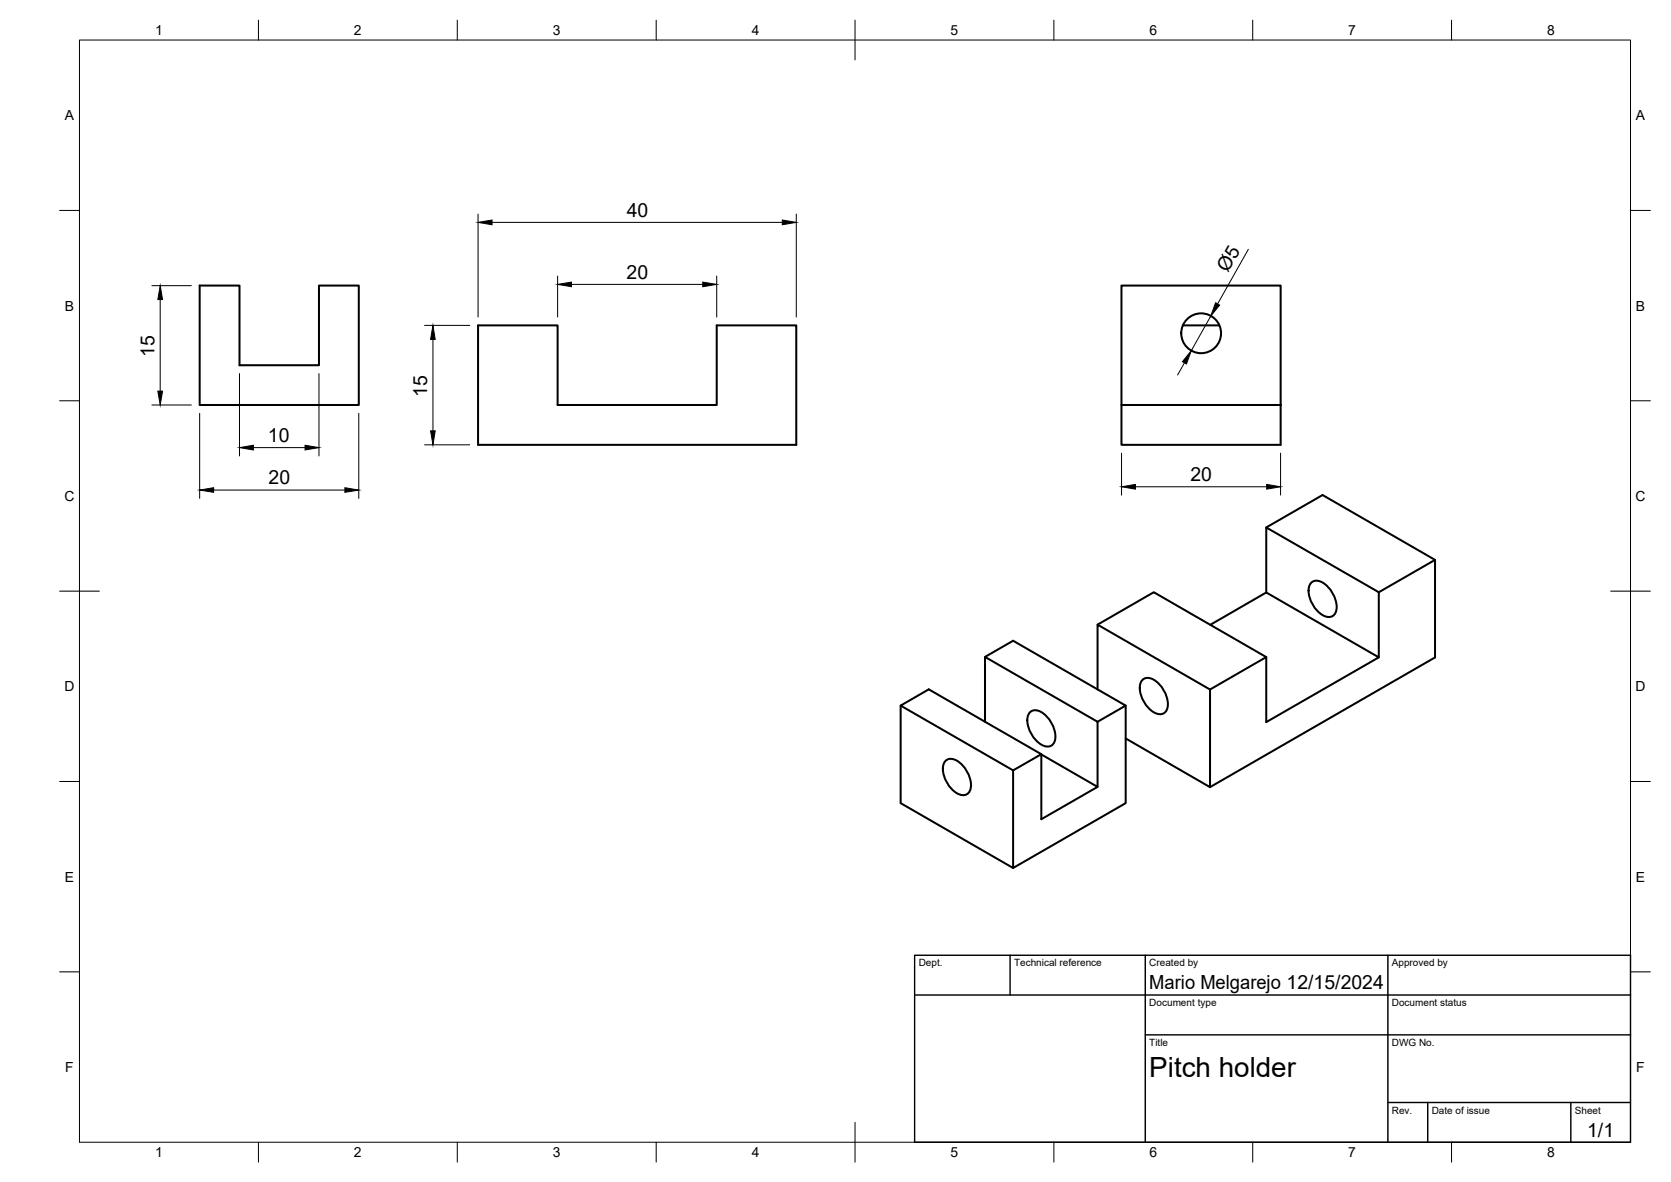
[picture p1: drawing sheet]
<svg xmlns="http://www.w3.org/2000/svg" width="420mm" height="297mm" viewBox="0 0 420 297" stroke-linecap="round" stroke-linejoin="round" font-family="sans-serif">
<!-- layer: Visible -->
<g fill="none" stroke="#000" stroke-width=".51">
<path d="M50.2 71.8h10v20h20v-20h10v30h-40zM282 71.8h40v30h-40zM120.2 81.8h20v20h40v-20h20v30h-80zM297.4 81.8h9.2M282 101.8v10h40v-10M318.4 132.6l14.1-8.2 28.3 16.3v24.5l-56.6 32.6M276 157l14.1-8.2 28.3 16.3M304.3 157l14.1-8.1 28.3 16.3-28.3 16.3v-16.4l-14.2 8.2M318.4 148.9v-16.3l28.3 16.2v16.4M329.6 146.5a2.54 2.54 0 0 1 3.6 .3 7 7 0 0 1 2.6 7.2 2.1 2.1 0 0 1-3.2 .6 7.5 7.5 0 0 1-3.5-6.9zM360.8 140.7l-14.1 8.1M226.5 177.3v24.5l28.2 16.3"/>
<path d="M247.7 165.1l7-4.1 28.3 16.3-7 4.1M258.9 179.1a2.54 2.54 0 0 1 3.6 .3 7 7 0 0 1 2.6 7.1 2.1 2.1 0 0 1-3.3 .6 7.5 7.5 0 0 1-3.4-6.9zM276 173.2v-16.2l28.2 16.3v24.5l-21.2-12.2M283 177.3v24.5l-28.3 16.3v-24.5M287.2 170.9a2.54 2.54 0 0 1 3.6 .4 7 7 0 0 1 2.6 7.1 2.1 2.1 0 0 1-3.3 .6 7.5 7.5 0 0 1-3.4-6.9zM237.7 191.3a2.54 2.54 0 0 1 3.5 .3 7 7 0 0 1 2.7 7.1 2.1 2.1 0 0 1-3.3 .6 7.5 7.5 0 0 1-3.5-6.9zM247.7 181.4v-16.3l28.3 16.3v16.3l-14.2-8.1M261.8 189.5l-7.1 4.1-28.2-16.3 7-4.1 28.3 16.3v16.4l14.2-8.2"/>
<circle cx="302" cy="83.8" r="5"/>
</g>
<!-- layer: BORDER -->
<g fill="none" stroke="#000" stroke-width=".25">
<path d="M20 10.1h390v276.9h-390zM65 5.1v5M115 5.1v5M165 5.1v5M215 5.1v10M265 5.1v5M315 5.1v5M365 5.1v5M15 52.9h5M410 52.9h5M15 100.7h5M410 100.7h5"/>
<path d="M15 148.6h10M405 148.6h10M15 196.4h5M410 196.4h5M15 244.2h5M410 244.2h5M65 287v5M115 287v5M165 287v5M215 282.1v9.9M265 287v5M315 287v5"/>
<path d="M365 287v5"/>
</g>
<!-- layer: TITLEBLOCK -->
<path d="M230 240.1h180v46.9h-180zM230 250h180M254 240.1v9.9M288 240.1v46.9M349 240.1v46.9M288 260.1h122M349 277.1h61M359 277.1v9.9M395 277.1v9.9" fill="none" stroke="#000" stroke-width=".36"/>
<!-- layer: FD_Dimensions -->
<g fill="none" stroke="#000" stroke-width=".25">
<path d="M120.2 53.8v25.9M123.7 55.9h73M200.2 53.8v25.9M38.2 71.8h9.9M40.3 75.3v23M140.2 69.4v10.3M143.7 71.5h33M180.2 69.4v10.3M304.4 79.4l-4.9 8.7M313.9 62.7l-7.7 13.7M60.2 93.9v20.7M80.2 93.9v20.7"/>
<path d="M106.8 81.8h11.3M108.9 85.3v23M297.8 91.2l-1.7 3M38.2 101.8h9.9M50.2 103.9v21.4M63.7 112.5h13M90.2 103.9v21.4M106.8 111.8h11.3M282 113.9v10.5M322 113.9v10.5M53.7 123.2h33M285.5 122.3h33"/>
</g>
<g fill="#000" stroke="#000" stroke-width=".25">
<path d="M120.2 55.9l3.5-.6v1.2zM196.7 55.3l3.5 .6-3.5 .6zM40.3 71.8l.6 3.5h-1.2zM140.2 71.5l3.5-.6v1.2zM176.7 70.9l3.5 .6-3.5 .6zM305.6 76.1l1.1 .6-2.3 2.7zM39.7 98.3h1.2l-.6 3.5zM108.9 81.8l.5 3.5h-1.1zM299.5 88.1l-1.2 3.4-1-.6zM60.2 112.5l3.5-.6v1.2zM76.7 111.9l3.5 .6-3.5 .6zM108.3 108.3h1.1l-.5 3.5z"/>
<path d="M50.2 123.2l3.5-.6v1.1zM86.7 122.6l3.5 .6-3.5 .5zM282 122.3l3.5-.6v1.2zM318.5 121.7l3.5 .6-3.5 .6z"/>
</g>
<text font-size="7" x="289" y="270.6">Pitch holder</text>
<g font-size="4.9">
<text x="157.6" y="54.4">40</text>
<text x="157.5" y="70">20</text>
<text x="308.8" y="68.6" transform="rotate(-61 308.8 68.6)">Ø5</text>
<text x="38.8" y="89.7" transform="rotate(-90 38.8 89.7)">15</text>
<text x="107.4" y="99.7" transform="rotate(-90 107.4 99.7)">15</text>
<text x="67.4" y="111">10</text>
<text x="67.5" y="121.7">20</text>
<text x="299.3" y="120.9">20</text>
<text x="289" y="248.5">Mario Melgarejo 12/15/2024</text>
<text x="399.1" y="285.7">1/1</text>
</g>
<g font-size="3.5">
<text x="39" y="8.8">1</text>
<text x="89" y="8.8">2</text>
<text x="139" y="8.8">3</text>
<text x="189" y="8.8">4</text>
<text x="239" y="8.8">5</text>
<text x="289" y="8.8">6</text>
<text x="339" y="8.8">7</text>
<text x="389" y="8.8">8</text>
<text x="16.3" y="30.2">A</text>
<text x="411.3" y="30.2">A</text>
<text x="16.3" y="78">B</text>
<text x="411.3" y="78">B</text>
<text x="16.2" y="125.9">C</text>
<text x="411.2" y="125.9">C</text>
<text x="16.2" y="173.7">D</text>
<text x="411.2" y="173.7">D</text>
<text x="16.3" y="221.6">E</text>
<text x="411.3" y="221.6">E</text>
<text x="16.4" y="269.4">F</text>
<text x="411.4" y="269.4">F</text>
<text x="39" y="290.8">1</text>
<text x="89" y="290.8">2</text>
<text x="139" y="290.8">3</text>
<text x="189" y="290.8">4</text>
<text x="239" y="290.8">5</text>
<text x="289" y="290.8">6</text>
<text x="339" y="290.8">7</text>
<text x="389" y="290.8">8</text>
</g>
<g font-size="2.5">
<text x="231" y="242.9">Dept.</text>
<text x="255" y="242.9">Technical reference</text>
<text x="289" y="242.9">Created by</text>
<text x="350" y="242.9">Approved by</text>
<text x="289" y="252.8">Document type</text>
<text x="350" y="252.8">Document status</text>
<text x="289" y="262.9">Title</text>
<text x="350" y="262.9">DWG No.</text>
<text x="350" y="279.9">Rev.</text>
<text x="360" y="279.9">Date of issue</text>
<text x="396" y="279.9">Sheet</text>
</g>
</svg>
